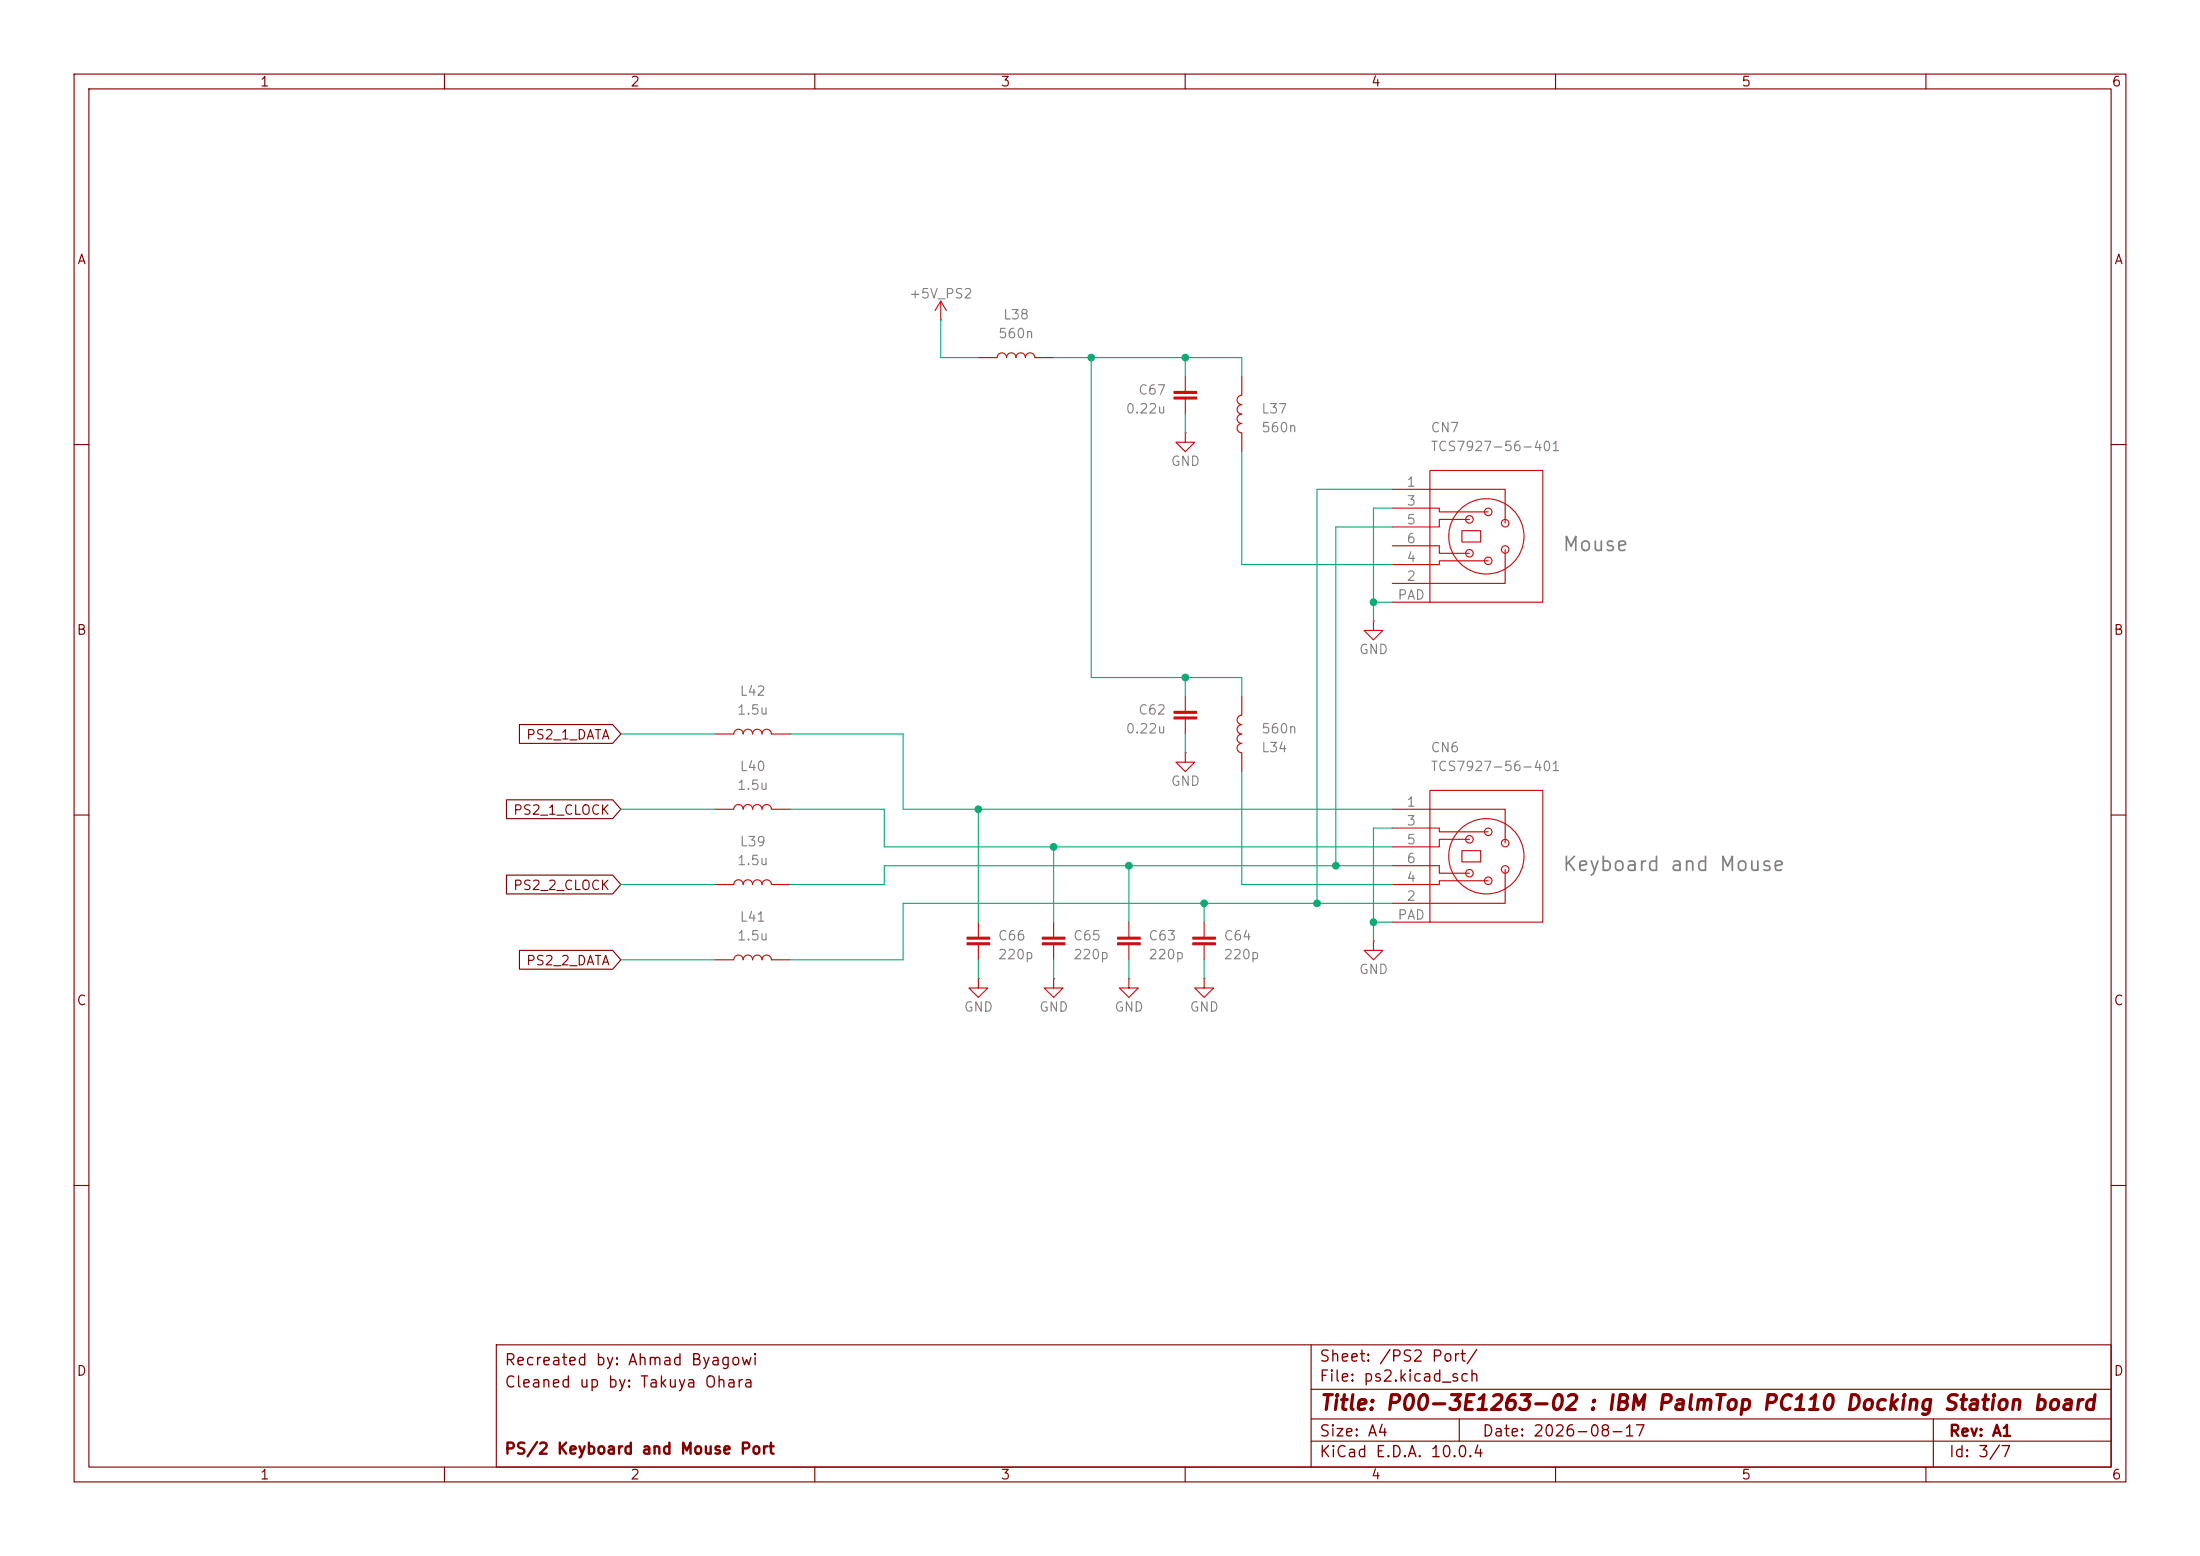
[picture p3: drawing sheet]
<svg xmlns="http://www.w3.org/2000/svg" width="297mm" height="210mm" viewBox="0 0 297 210" stroke-linecap="round" stroke-linejoin="round" font-family="sans-serif">
<g fill="none" stroke="#840000" stroke-width=".15">
<path d="M10 10h277v190h-277zM12 12h273v186h-273zM60 10v2M110 10v2M160 10v2M210 10v2M260 10v2M10 60h2M285 60h2M70.1 97.8h12.6l1.1 1.3-1.1 1.2h-12.6zM10 110h2M68.4 107.9h14.3l1.1 1.3-1.1 1.3h-14.3z"/>
<path d="M68.4 118.1h14.3l1.1 1.3-1.1 1.3h-14.3zM285 110h2M70.1 128.3h12.6l1.1 1.2-1.1 1.3h-12.6zM10 160h2M285 160h2M60 198v2M67 181.5h218v16.5h-218zM110 198v2M160 198v2M177 194.5h108M177 191.5h108M177 187.5h108"/>
<path d="M177 181.5v16.5M197 191.5v3M210 198v2M260 198v2M261 191.5v6.5"/>
</g>
<g fill="none" stroke="#c90c0c" stroke-width=".15">
<path d="M127 43.2h.1M127 40.6l-.8 1.3M127 40.6l.8 1.3M127 40.6v2.6M132.1 48.3h2.5a.63 .63 0 0 1 .7-.7 .63 .63 0 0 1 .6 .7 .63 .63 0 0 1 .6-.7 .63 .63 0 0 1 .7 .7 .63 .63 0 0 1 .6-.7 .63 .63 0 0 1 .6 .7 .63 .63 0 0 1 .7-.7 .63 .63 0 0 1 .6 .7h2.5M160 58.4v1.3h1.3l-1.3 1.3-1.3-1.3h1.3M160 58.4h.1M160 50.8v2M160 53.8v2.1M167.6 57.2a.63 .63 0 0 0-.6 .6 .63 .63 0 0 0 .6 .6v2.6M167.6 53.3a.64 .64 0 0 0-.6 .7 .64 .64 0 0 0 .6 .6 .64 .64 0 0 0-.6 .7 .64 .64 0 0 0 .6 .6 .63 .63 0 0 0-.6 .6 .63 .63 0 0 0 .6 .7M167.6 50.8v2.5"/>
<path d="M188 66h15.2v4.6M188 68.6h6.3v.5h6.6M188 73.7h6.3v1h4.1M193 63.5h15.3v17.8h-15.3zM197.4 71.6h2.5v1.6h-2.5zM198.4 70.1h-4.1v1h-6.3M200.9 75.7h-6.6v.5h-6.3M203.2 74.2v4.5h-15.2M96.5 99.1h2.6a.63 .63 0 0 1 .6-.7 .63 .63 0 0 1 .6 .7 .63 .63 0 0 1 .7-.7 .63 .63 0 0 1 .6 .7 .63 .63 0 0 1 .6-.7 .63 .63 0 0 1 .7 .7 .63 .63 0 0 1 .6-.7 .63 .63 0 0 1 .6 .7h2.6M160 94v2M160 97v2.1M167.6 97.8a.64 .64 0 0 0-.6 .6 .64 .64 0 0 0 .6 .7 .64 .64 0 0 0-.6 .6 .64 .64 0 0 0 .6 .6 .63 .63 0 0 0-.6 .7 .63 .63 0 0 0 .6 .6v2.5"/>
<path d="M167.6 94v2.5a.63 .63 0 0 0-.6 .7 .63 .63 0 0 0 .6 .6M185.4 83.8v1.3h1.3l-1.3 1.3-1.3-1.3h1.3M185.4 83.8h.1M188 81.3h5M96.5 109.2h2.6a.63 .63 0 0 1 .6-.6 .63 .63 0 0 1 .6 .6 .63 .63 0 0 1 .7-.6 .63 .63 0 0 1 .6 .6 .63 .63 0 0 1 .6-.6 .63 .63 0 0 1 .7 .6 .63 .63 0 0 1 .6-.6 .63 .63 0 0 1 .6 .6h2.6M96.5 119.4h2.6a.63 .63 0 0 1 .6-.7 .63 .63 0 0 1 .6 .7 .63 .63 0 0 1 .7-.7 .63 .63 0 0 1 .6 .7 .63 .63 0 0 1 .6-.7 .63 .63 0 0 1 .7 .7 .63 .63 0 0 1 .6-.7 .63 .63 0 0 1 .6 .7h2.6M160 101.6v1.3h1.3l-1.3 1.2-1.3-1.2h1.3M160 101.6h.1M188 109.2h15.2v4.6M188 111.8h6.3v.5h6.6M188 116.8h6.3v1.1h4.1M193 106.7h15.3v17.8h-15.3z"/>
<path d="M197.4 114.8h2.5v1.5h-2.5zM198.4 113.3h-4.1v1h-6.3M200.9 118.9h-6.6v.5h-6.3M203.2 117.3v4.6h-15.2M96.5 129.5h2.6a.63 .63 0 0 1 .6-.6 .63 .63 0 0 1 .6 .6 .63 .63 0 0 1 .7-.6 .63 .63 0 0 1 .6 .6 .63 .63 0 0 1 .6-.6 .63 .63 0 0 1 .7 .6 .63 .63 0 0 1 .6-.6 .63 .63 0 0 1 .6 .6h2.6M132.1 132.1v1.3h1.2l-1.2 1.2-1.3-1.2h1.3M132.1 132.1h.1M132.1 124.5v2M132.1 127.5v2M142.2 132.1v1.3h1.3l-1.3 1.2-1.2-1.2h1.2M142.2 132.1h.1M142.2 124.5v2"/>
<path d="M142.2 127.5v2M152.4 132.1v1.3h1.3l-1.3 1.2-1.3-1.2h1.3M152.4 132.1h.1M152.4 124.5v2M152.4 127.5v2M162.6 132.1v1.3h1.2l-1.2 1.2-1.3-1.2h1.3M162.6 132.1h.1M162.6 124.5v2M162.6 127.5v2M185.4 127v1.3h1.3l-1.3 1.2-1.3-1.2h1.3M185.4 127h.1M188 124.5h5"/>
<circle cx="198.4" cy="70.1" r=".51"/>
<circle cx="198.4" cy="74.7" r=".51"/>
<circle cx="200.7" cy="72.4" r="5.1"/>
<circle cx="200.9" cy="69.1" r=".51"/>
<circle cx="200.9" cy="75.7" r=".51"/>
<circle cx="203.2" cy="74.2" r=".51"/>
<circle cx="203.2" cy="70.6" r=".51"/>
<circle cx="198.4" cy="117.9" r=".51"/>
<circle cx="198.4" cy="113.3" r=".51"/>
<circle cx="200.7" cy="115.6" r="5.1"/>
<circle cx="200.9" cy="112.3" r=".51"/>
<circle cx="200.9" cy="118.9" r=".51"/>
<circle cx="203.2" cy="113.8" r=".51"/>
<circle cx="203.2" cy="117.3" r=".51"/>
</g>
<g fill="#c90c0c" stroke="#c90c0c" stroke-width=".15">
<path d="M158.5 52.8h3v.3h-3z"/>
<path d="M158.5 53.6h3v.2h-3z"/>
<path d="M161 127.3h3.1v.2h-3.1z"/>
<path d="M161 126.5h3.1v.2h-3.1z"/>
<path d="M130.6 127.3h3v.2h-3z"/>
<path d="M130.6 126.5h3v.2h-3z"/>
<path d="M150.9 127.3h3v.2h-3z"/>
<path d="M150.9 126.5h3v.2h-3z"/>
<path d="M158.5 96h3v.3h-3z"/>
<path d="M158.5 96.8h3v.2h-3z"/>
<path d="M140.7 127.3h3.1v.2h-3.1z"/>
<path d="M140.7 126.5h3.1v.2h-3.1z"/>
</g>
<g fill="none" stroke="#0dab74" stroke-width=".15">
<path d="M127 43.2v5.1h5.1M142.2 48.3h25.4v2.5M147.3 48.3v43.1h20.3v2.6M160 48.3v2.5M160 55.9v2.5M167.6 61v15.2h20.4M188 68.6h-2.6v15.2M188 66h-10.2v55.9M188 71.1h-7.7v45.7M83.8 99.1h12.7M106.7 99.1h15.2v10.1h66.1M160 91.4v2.6"/>
<path d="M160 99.1v2.5M185.4 81.3h2.6M83.8 109.2h12.7M83.8 119.4h12.7M106.7 109.2h12.7v5.1h68.6M132.1 109.2v15.3M142.2 114.3v10.2M152.4 116.8v7.7M167.6 104.1v15.3h20.4M188 116.8h-68.6v2.6h-12.7M188 111.8h-2.6v15.2M83.8 129.5h12.7"/>
<path d="M132.1 129.5v2.6M142.2 129.5v2.6M152.4 129.5v2.6M162.6 121.9v2.6M162.6 129.5v2.6M185.4 124.5h2.6M188 121.9h-66.1v7.6h-15.2"/>
</g>
<g fill="#0dab74" stroke="#0dab74" stroke-width=".14">
<circle cx="185.4" cy="124.5" r=".46"/>
<circle cx="177.8" cy="121.9" r=".46"/>
<circle cx="185.4" cy="81.3" r=".46"/>
<circle cx="180.3" cy="116.8" r=".46"/>
<circle cx="160" cy="91.4" r=".46"/>
<circle cx="147.3" cy="48.3" r=".46"/>
<circle cx="160" cy="48.3" r=".46"/>
<circle cx="162.6" cy="121.9" r=".46"/>
<circle cx="152.4" cy="116.8" r=".46"/>
<circle cx="142.2" cy="114.3" r=".46"/>
<circle cx="132.1" cy="109.2" r=".46"/>
</g>
<text font-size="2" fill="#840000" x="178" y="190.8">Title: P00-3E1263-02 : IBM PalmTop PC110 Docking Station board</text>
<g font-size="1.9" fill="#808080">
<text x="210.8" y="74.9">Mouse</text>
<text x="210.8" y="118">Keyboard and Mouse</text>
</g>
<g font-size="1.5" fill="#840000">
<text x="68" y="184.7">Recreated by: Ahmad Byagowi</text>
<text x="178" y="184.2">Sheet: /PS2 Port/</text>
<text x="68" y="187.7">Cleaned up by: Takuya Ohara</text>
<text x="178" y="186.9">File: ps2.kicad_sch</text>
<text x="68" y="196.7">PS/2 Keyboard and Mouse Port</text>
<text x="178" y="197.1">KiCad E.D.A. 10.0.4</text>
<text x="178" y="194.3">Size: A4</text>
<text x="200" y="194.3">Date: 2026-08-17</text>
<text x="263" y="194.3">Rev: A1</text>
<text x="263" y="197.1">Id: 3/7</text>
</g>
<g font-size="1.3" fill="#840000">
<text x="35" y="12">1</text>
<text x="85" y="12">2</text>
<text x="135" y="12">3</text>
<text x="185" y="12">4</text>
<text x="235" y="12">5</text>
<text x="285" y="12">6</text>
<text x="10.3" y="36">A</text>
<text x="285.3" y="36">A</text>
<text x="10.3" y="86">B</text>
<text x="285.3" y="86">B</text>
<text x="70.9" y="100.1">PS2_1_DATA</text>
<text x="69.2" y="110.3">PS2_1_CLOCK</text>
<text x="69.2" y="120.4">PS2_2_CLOCK</text>
<text x="70.9" y="130.6">PS2_2_DATA</text>
<text x="10.3" y="136">C</text>
<text x="285.3" y="136">C</text>
<text x="10.3" y="186">D</text>
<text x="285.3" y="186">D</text>
<text x="35" y="200">1</text>
<text x="85" y="200">2</text>
<text x="135" y="200">3</text>
<text x="185" y="200">4</text>
<text x="235" y="200">5</text>
<text x="285" y="200">6</text>
</g>
<g font-size="1.3" fill="#808080">
<text x="122.6" y="40.6">+5V_PS2</text>
<text x="134.7" y="46">560n</text>
<text x="135.3" y="43.4">L38</text>
<text x="153.6" y="53.6">C67</text>
<text x="151.9" y="56.1">0.22u</text>
<text x="170.2" y="56.1">L37</text>
<text x="170.2" y="58.7">560n</text>
<text x="193" y="58.7">CN7</text>
<text x="158" y="63.2">GND</text>
<text x="193" y="61.2">TCS7927-56-401</text>
<text x="189.8" y="66">1</text>
<text x="189.8" y="68.6">3</text>
<text x="189.8" y="71.1">5</text>
<text x="189.8" y="76.2">4</text>
<text x="189.8" y="73.6">6</text>
<text x="188.6" y="81.3">PAD</text>
<text x="189.8" y="78.7">2</text>
<text x="183.4" y="88.6">GND</text>
<text x="99.8" y="94.2">L42</text>
<text x="99.4" y="96.8">1.5u</text>
<text x="151.9" y="99.3">0.22u</text>
<text x="153.6" y="96.8">C62</text>
<text x="170.2" y="101.8">L34</text>
<text x="170.2" y="99.3">560n</text>
<text x="193" y="101.8">CN6</text>
<text x="99.4" y="106.9">1.5u</text>
<text x="99.8" y="104.4">L40</text>
<text x="158" y="106.4">GND</text>
<text x="193" y="104.4">TCS7927-56-401</text>
<text x="189.8" y="109.2">1</text>
<text x="189.8" y="111.7">3</text>
<text x="99.4" y="117.1">1.5u</text>
<text x="99.8" y="114.5">L39</text>
<text x="189.8" y="119.4">4</text>
<text x="189.8" y="114.3">5</text>
<text x="189.8" y="116.8">6</text>
<text x="99.8" y="124.7">L41</text>
<text x="188.6" y="124.4">PAD</text>
<text x="189.8" y="121.9">2</text>
<text x="99.4" y="127.2">1.5u</text>
<text x="134.6" y="129.8">220p</text>
<text x="134.6" y="127.2">C66</text>
<text x="144.8" y="129.8">220p</text>
<text x="144.8" y="127.2">C65</text>
<text x="154.9" y="129.8">220p</text>
<text x="154.9" y="127.2">C63</text>
<text x="165.1" y="129.8">220p</text>
<text x="165.1" y="127.2">C64</text>
<text x="183.4" y="131.8">GND</text>
<text x="130" y="136.9">GND</text>
<text x="140.2" y="136.9">GND</text>
<text x="150.4" y="136.9">GND</text>
<text x="160.5" y="136.9">GND</text>
</g>
</svg>
